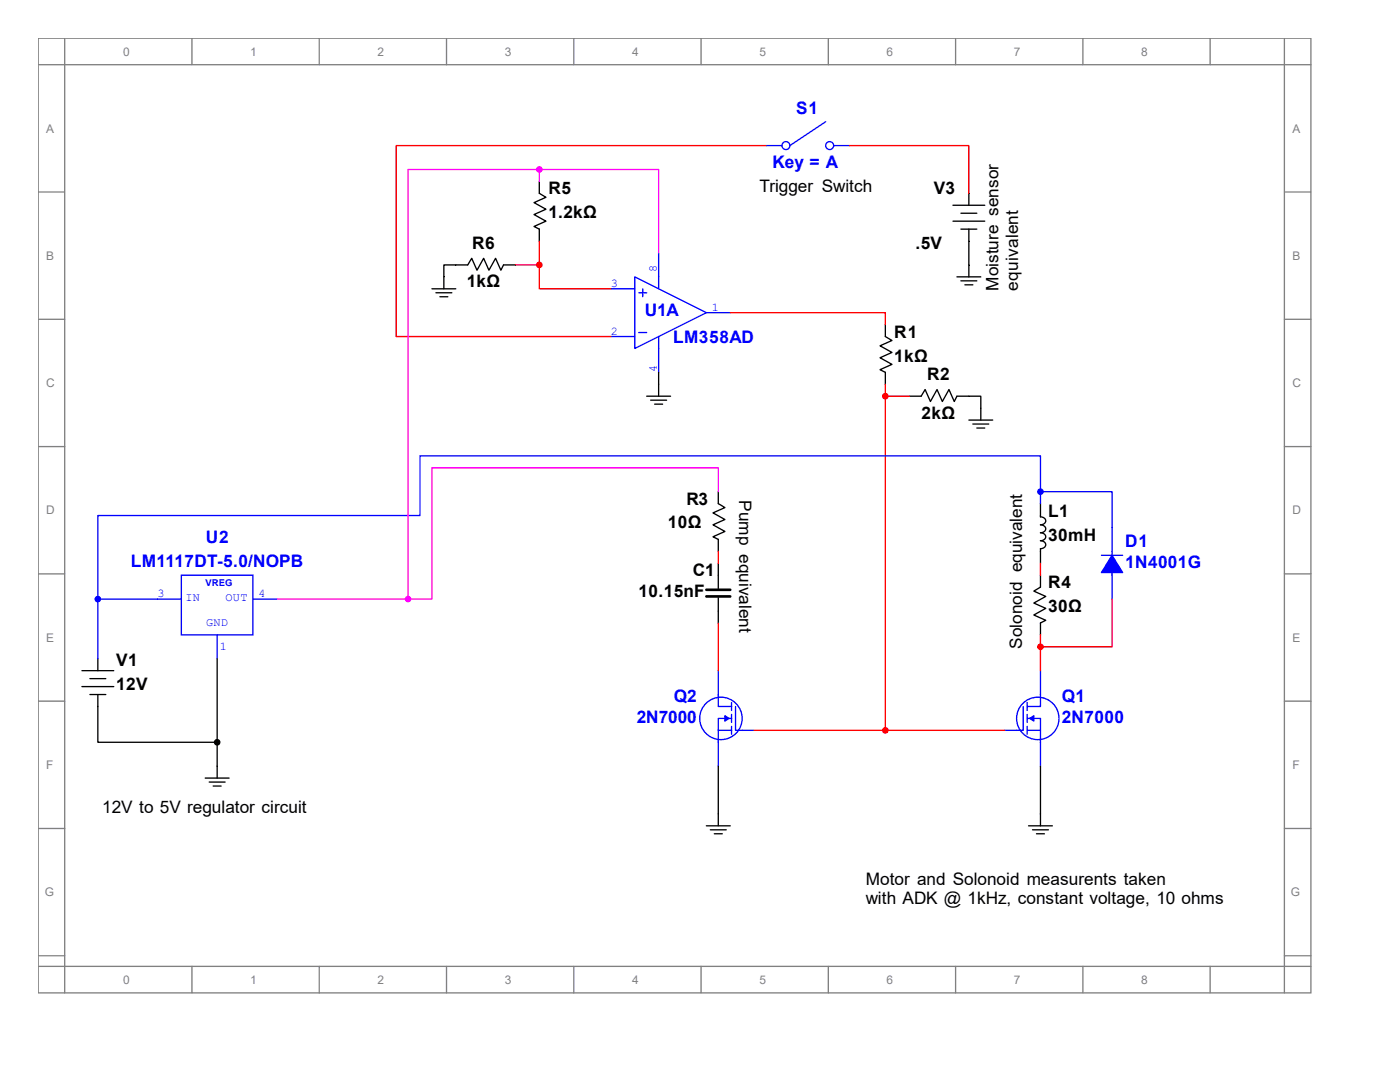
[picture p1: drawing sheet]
<svg xmlns="http://www.w3.org/2000/svg" width="279mm" height="216mm" viewBox="0 0 279 216" stroke-linecap="round" stroke-linejoin="round" font-family="sans-serif">
<g fill="none" stroke="#808080" stroke-width=".26">
<path d="M7.6 7.6h254v190.5h-254zM7.6 12.9h254M12.9 7.6v190.5M38.3 7.6v5.3M63.7 7.6v5.3M89.1 7.6v5.3M114.5 7.6v5.3M139.9 7.6v5.3M165.3 7.6v5.3M190.7 7.6v5.3M216.1 7.6v5.3M241.5 7.6v5.3"/>
<path d="M256.3 7.6v190.5M7.6 38.3h5.3M256.3 38.3h5.3M7.6 63.7h5.3M256.3 63.7h5.3M7.6 89.1h5.3M256.3 89.1h5.3M7.6 114.5h5.3M256.3 114.5h5.3M7.6 139.9h5.3M256.3 139.9h5.3M7.6 165.3h5.3"/>
<path d="M256.3 165.3h5.3M7.6 190.7h5.3M7.6 192.8h254M38.3 192.8v5.3M63.7 192.8v5.3M89.1 192.8v5.3M114.5 192.8v5.3M139.9 192.8v5.3M165.3 192.8v5.3M190.7 192.8v5.3M216.1 192.8v5.3M241.5 192.8v5.3"/>
<path d="M256.3 190.7h5.3"/>
</g>
<g fill="none" stroke="#000" stroke-width=".26">
<path d="M191 55.2h4.7M191.8 56h3.1M192.6 56.8h1.6M193.4 52.9v2.3M129.1 79.1h4.7M129.9 79.9h3.1M131.4 76.7v2.4M130.7 80.6h1.5M193.4 83.8h4.7M194.2 84.6h3.1M194.9 85.4h1.6M195.7 81.4v2.4"/>
<path d="M141 164.8h4.7M141.8 165.6h3.1M142.6 166.4h1.5M143.4 162.4v2.4M205.3 164.8h4.7M206.1 165.6h3.1M206.9 166.4h1.5M207.6 162.4v2.4"/>
</g>
<path d="M126.7 55.2l14.3 7.2-14.3 7.1zM127.5 58.4h1.6M128.3 57.6v1.6M131.4 55.2v2.4M127.5 66.4h1.6M131.4 67.2v2.3" fill="none" stroke="#00f" stroke-width=".26"/>
<path d="M121.9 57.6h4.8" fill="none" stroke="#00f" stroke-width=".26"/>
<path d="M121.9 67.2h4.8" fill="none" stroke="#00f" stroke-width=".26"/>
<path d="M131.4 69.5v4.8" fill="none" stroke="#00f" stroke-width=".26"/>
<path d="M131.4 50.5v4.7" fill="none" stroke="#00f" stroke-width=".26"/>
<path d="M164.8 24.3l-7.2 4.8M141 62.4h4.7" fill="none" stroke="#00f" stroke-width=".26"/>
<g fill="none" stroke="#00f" stroke-width=".26">
<path d="M166.4 29.1h3.1"/>
<circle cx="165.6" cy="29.1" r=".79"/>
</g>
<g fill="none" stroke="#00f" stroke-width=".26">
<path d="M152.9 29.1h3.2M207.6 138.6v2.4h-2.6M204.2 141v4.7h-1.3M205 145.7h2.6v2.4M205 143.4h2.6v2.3M205 140.2v1.6M205 142.6v1.5M205 144.9v1.6"/>
<circle cx="156.8" cy="29.1" r=".79"/>
<circle cx="207.1" cy="143.4" r="4.2"/>
</g>
<path d="M205.5 143.4l.8-.6v1.1z" fill="#00f" stroke="#00f" stroke-width=".26"/>
<path d="M207.6 133.8v4.8" fill="none" stroke="#00f" stroke-width=".26"/>
<path d="M200.5 145.7h2.4" fill="none" stroke="#00f" stroke-width=".26"/>
<g fill="none" stroke="#00f" stroke-width=".26">
<path d="M143.4 138.6v2.4h2.6M146 145.7h-2.6v2.4M146 143.4h-2.6v2.3M146 140.2v1.6M146 142.6v1.5M146 144.9v1.6M146.8 141v4.7h1.3M207.6 148.1v4.8"/>
<circle cx="143.9" cy="143.4" r="4.2"/>
</g>
<path d="M144.7 142.8l.8 .6-.8 .5z" fill="#00f" stroke="#00f" stroke-width=".26"/>
<path d="M143.4 133.8v4.8" fill="none" stroke="#00f" stroke-width=".26"/>
<path d="M148.1 145.7h2.4" fill="none" stroke="#00f" stroke-width=".26"/>
<path d="M219.8 110.8h4.2M221.9 110v4.8M143.4 148.1v4.8" fill="none" stroke="#00f" stroke-width=".26"/>
<path d="M193.4 38.6v2.4M190.2 41h6.3M190.2 44.1h6.3M191.8 42.5h3.1M191.8 45.7h3.1M193.4 45.7v7.2M131.4 74.3v2.4M176.7 64.8v2.4l1.3 .7-2.4 1.1 2.4 1.3-2.4 1.1 2.4 1.3-2.4 1.1 1.1 .5v2.4M181.5 79.1h2.3l.8-1.4 1.1 2.4 1.3-2.4 1.1 2.4 1.3-2.4 1 2.4 .6-1h4.7v2.3M143.4 98.1v2.4l1.3 .8-2.4 1 2.4 1.4-2.4 1 2.4 1.3-2.4 1.1 1.1 .5v2.4M207.6 114.8v2.4l-1.3 .8 2.4 1-2.4 1.3 2.4 1.1-2.4 1.3 2.4 1.1-1.1 .5v2.4M143.4 152.9v9.5" fill="none" stroke="#000" stroke-width=".26"/>
<path d="M169.5 29.1h23.9v9.5M145.7 62.4h31v2.4M176.7 76.7v69M176.7 79.1h4.8M150.5 145.7h50" fill="none" stroke="#f00" stroke-width=".26"/>
<g fill="#f00" stroke="#f00" stroke-width=".26">
<circle cx="176.7" cy="145.7" r=".53"/>
<circle cx="176.7" cy="79.1" r=".53"/>
</g>
<path d="M221.9 110.8l2.1 3.4h-4.2z" fill="#00f" stroke="#00f" stroke-width=".26"/>
<path d="M221.9 114.8v4.7" fill="none" stroke="#00f" stroke-width=".26"/>
<path d="M36.2 114.8h14.3v11.9h-14.3zM221.9 105.3v4.7" fill="none" stroke="#00f" stroke-width=".26"/>
<path d="M107.6 36.2v2.4l1.4 .8-2.4 1 2.4 1.4-2.4 1 2.4 1.3-2.4 1.1 1 .5v2.4M86.2 57.6h4.8M87 58.4h3.2M87.8 59.2h1.6M102.9 52.9h-2.4l-.5 1-1.1-2.4-1.3 2.4-1.1-2.4-1.3 2.4-1.1-2.4-.8 1.4h-4.7v4.7M143.4 112.4v5M143.4 119.3v5M207.6 100.5v2.6a.83 .83 0 0 1 1.1 .8 .83 .83 0 0 1-1.1 .8 .83 .83 0 0 1 1.1 .8 .83 .83 0 0 1-1.1 .8 .83 .83 0 0 1 1.1 .8 .83 .83 0 0 1-1.1 .8 .83 .83 0 0 1 1.1 .8 .83 .83 0 0 1-1.1 .8v2.9M207.6 152.9v9.5" fill="none" stroke="#000" stroke-width=".26"/>
<g fill="#f00" stroke="#f00" stroke-width=".26">
<circle cx="207.6" cy="129.1" r=".53"/>
<circle cx="107.6" cy="52.9" r=".53"/>
</g>
<path d="M102.9 52.9h4.7M107.6 52.9v4.7h14.3M107.6 48.1v4.8M143.4 110v2.4M207.6 112.4v2.4M221.9 119.5v9.6h-14.3M143.4 124.3v9.5M207.6 126.7v7.1" fill="none" stroke="#f00" stroke-width=".26"/>
<path d="M141 119h4.7M141 117.7h4.7" fill="none" stroke="#000" stroke-width=".53"/>
<path d="M31.4 119.5h4.8" fill="none" stroke="#00f" stroke-width=".26"/>
<path d="M43.3 126.7v4.7" fill="none" stroke="#00f" stroke-width=".26"/>
<path d="M207.6 98.1v-7.1h-123.8v11.9h-64.3v16.6M207.6 98.1h14.3v7.2M207.6 98.1v2.4M19.5 119.5h11.9M19.5 119.5v11.9M50.5 119.5h4.7" fill="none" stroke="#00f" stroke-width=".26"/>
<path d="M16.4 133.8h6.3M16.4 137h6.3M17.9 135.4h3.2M17.9 138.6h3.2M19.5 138.6v9.5h23.8M19.5 131.4v2.4M43.3 131.4v23.9M41 155.3h4.7M41.8 156.1h3.1M42.5 156.8h1.6" fill="none" stroke="#000" stroke-width=".26"/>
<circle cx="43.3" cy="148.1" r=".53" fill="#000" stroke="#000" stroke-width=".26"/>
<path d="M152.9 29.1h-73.8v38.1h42.8" fill="none" stroke="#f00" stroke-width=".26"/>
<g fill="#f0f" stroke="#f0f" stroke-width=".26">
<circle cx="107.6" cy="33.8" r=".53"/>
<circle cx="81.4" cy="119.5" r=".53"/>
</g>
<path d="M107.6 33.8h23.8v16.7M107.6 33.8h-26.2v85.7M107.6 33.8v2.4M143.4 98.1v-4.8h-57.2v26.2h-4.8M55.2 119.5h26.2" fill="none" stroke="#f0f" stroke-width=".26"/>
<g fill="#00f" stroke="#00f" stroke-width=".26">
<circle cx="19.5" cy="119.5" r=".53"/>
<circle cx="207.6" cy="98.1" r=".53"/>
</g>
<g font-size="3.4" fill="#00f">
<text x="158.9" y="22.6">S1</text>
<text x="154.2" y="33.5">Key = A</text>
<text x="128.7" y="63.1">U1A</text>
<text x="134.3" y="68.4">LM358AD</text>
<text x="26.1" y="113.2">LM1117DT-5.0/NOPB</text>
<text x="41.1" y="108.4">U2</text>
<text x="224.6" y="109.2">D1</text>
<text x="224.6" y="113.4">1N4001G</text>
<text x="134.5" y="140.1">Q2</text>
<text x="211.9" y="140.1">Q1</text>
<text x="127.1" y="144.4">2N7000</text>
<text x="211.9" y="144.4">2N7000</text>
</g>
<g font-size="3.4">
<text x="109.4" y="38.8">R5</text>
<text x="151.6" y="38.3">Trigger Switch</text>
<text x="186.4" y="38.8">V3</text>
<text x="109.4" y="43.6">1.2kΩ</text>
<text x="94.2" y="49.7">R6</text>
<text x="182.7" y="49.7">.5V</text>
<text x="93.1" y="57.3">1kΩ</text>
<text x="199.3" y="58" transform="rotate(-90 199.3 58)">Moisture sensor</text>
<text x="203.2" y="58" transform="rotate(-90 203.2 58)">equivalent</text>
<text x="178.5" y="67.4">R1</text>
<text x="178.5" y="72.1">1kΩ</text>
<text x="185" y="75.9">R2</text>
<text x="183.9" y="83.5">2kΩ</text>
<text x="137" y="100.7">R3</text>
<text x="147.5" y="99.8" transform="rotate(90 147.5 99.8)">Pump equivalent</text>
<text x="133.3" y="105.5">10Ω</text>
<text x="209.2" y="103.1">L1</text>
<text x="209.2" y="107.9">30mH</text>
<text x="127.4" y="119.2">10.15nF</text>
<text x="138.3" y="115">C1</text>
<text x="209.2" y="117.4">R4</text>
<text x="209.2" y="122.1">30Ω</text>
<text x="204" y="129.5" transform="rotate(-90 204 129.5)">Solonoid equivalent</text>
<text x="23.2" y="133">V1</text>
<text x="23.2" y="137.8">12V</text>
<text x="20.4" y="162.2">12V to 5V regulator circuit</text>
<text x="172.8" y="176.5">Motor and Solonoid measurents taken</text>
<text x="172.8" y="180.5">with ADK @ 1kHz, constant voltage, 10 ohms</text>
</g>
<g font-size="2.4" fill="#808080">
<text x="24.6" y="11.1">0</text>
<text x="50" y="11.1">1</text>
<text x="75.4" y="11.1">2</text>
<text x="100.8" y="11.1">3</text>
<text x="126.2" y="11.1">4</text>
<text x="151.6" y="11.1">5</text>
<text x="177" y="11.1">6</text>
<text x="202.4" y="11.1">7</text>
<text x="227.8" y="11.1">8</text>
<text x="9.2" y="26.5">A</text>
<text x="257.9" y="26.5">A</text>
<text x="9.2" y="51.9">B</text>
<text x="257.9" y="51.9">B</text>
<text x="9.2" y="77.3">C</text>
<text x="257.9" y="77.3">C</text>
<text x="9.2" y="102.7">D</text>
<text x="257.9" y="102.7">D</text>
<text x="9.2" y="128.1">E</text>
<text x="257.9" y="128.1">E</text>
<text x="9.2" y="153.5">F</text>
<text x="257.9" y="153.5">F</text>
<text x="8.9" y="178.9">G</text>
<text x="257.6" y="178.9">G</text>
<text x="24.6" y="196.3">0</text>
<text x="50" y="196.3">1</text>
<text x="75.4" y="196.3">2</text>
<text x="100.8" y="196.3">3</text>
<text x="126.2" y="196.3">4</text>
<text x="151.6" y="196.3">5</text>
<text x="177" y="196.3">6</text>
<text x="202.4" y="196.3">7</text>
<text x="227.8" y="196.3">8</text>
</g>
<g font-size="2.4" fill="#00f">
<text x="121.9" y="57.2">3</text>
<text x="131.1" y="54.2" transform="rotate(-90 131.1 54.2)">8</text>
<text x="142" y="62">1</text>
<text x="121.9" y="66.8">2</text>
<text x="131.1" y="74.3" transform="rotate(-90 131.1 74.3)">4</text>
<text x="31.5" y="119.1">3</text>
<text x="51.6" y="119.1">4</text>
<text x="37" y="120">IN</text>
<text x="41.1" y="124.9">GND</text>
<text x="45" y="120">OUT</text>
<text x="43.9" y="129.7">1</text>
</g>
<text font-size="1.9" fill="#00f" x="41" y="117">VREG</text>
</svg>
